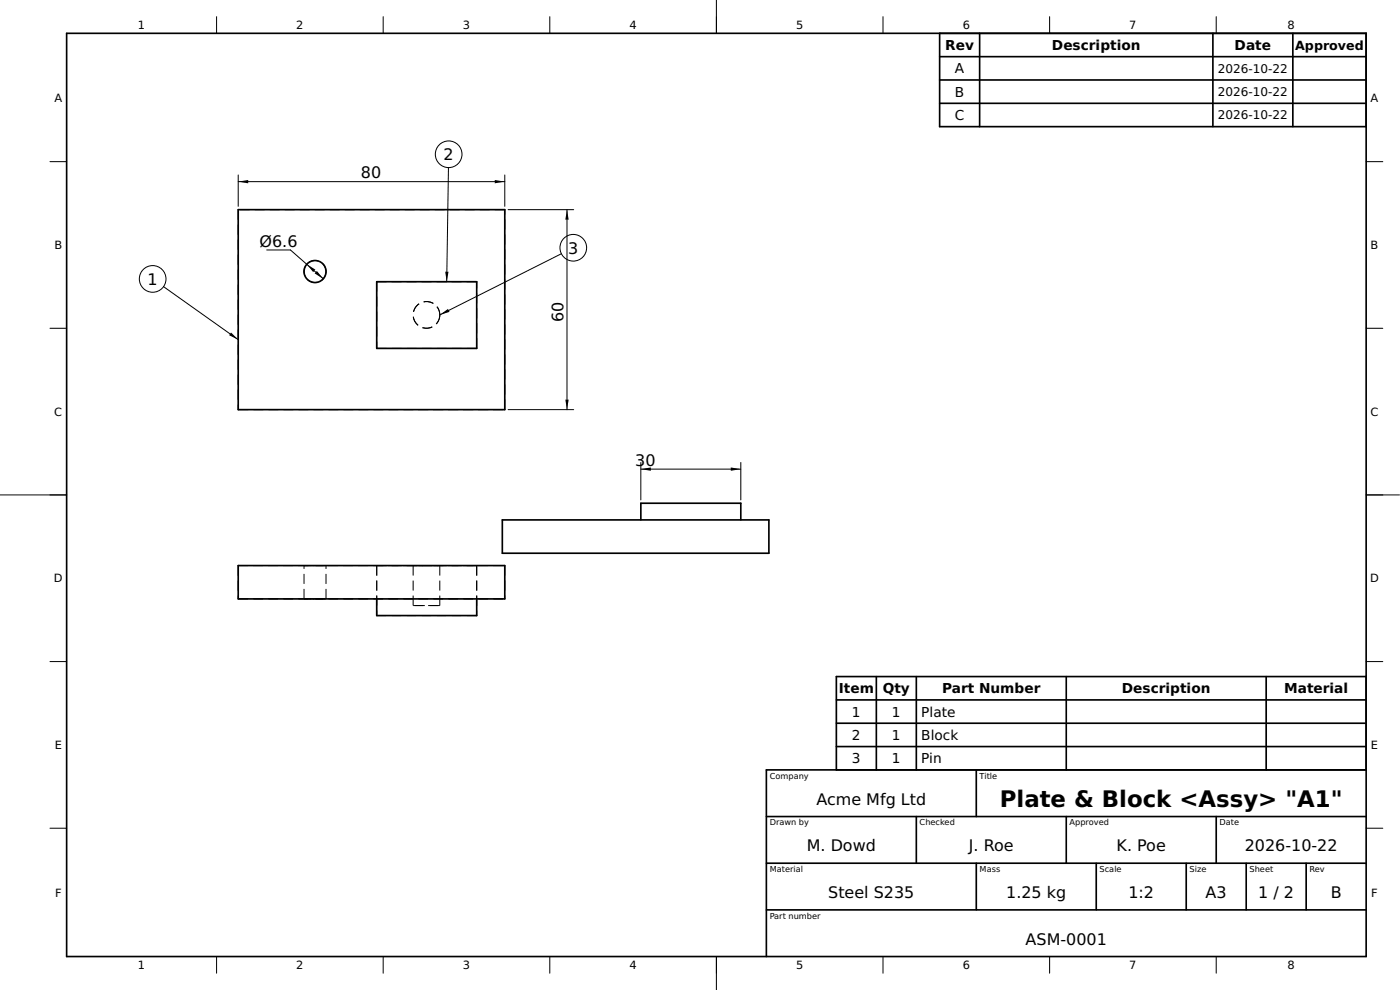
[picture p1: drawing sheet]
<svg xmlns="http://www.w3.org/2000/svg" width="420mm" height="297mm" viewBox="0 0 420 297" stroke-linecap="round" stroke-linejoin="round" font-family="sans-serif">
<g fill="none" stroke="#000" stroke-width=".5">
<path d="M20 10h390v277h-390zM282 17h128M282 10v28h128M294 10v28M364 10v28M388 10v28M282 24h128M282 31h128M71.5 62.9h80v60h-80zM113.1 84.5h30v20h-30zM150.8 156h80v10h-80zM192.3 156v-5h30v5"/>
<path d="M71.5 169.7h80v10h-80zM113.1 179.7v5h30v-5M251 210h159M251 217h159M263 203v28M275 203v28M320 203v28M380 203v28M410 203h-159v28M251 224h159M293 231v14M410 231h-180v56"/>
<path d="M230 245h180M230 259h180M275 245v14M293 259v14M320 245v14M329 259v14M356 259v14M365 245v14M374 259v14M392 259v14M230 273h180"/>
<circle cx="94.5" cy="81.5" r="3.3"/>
</g>
<g fill="none" stroke="#000" stroke-width=".3">
<path d="M65 5v5M115 5v5M165 5v5M215 0v10M265 5v5M315 5v5M365 5v5M15 48.5h5M71.5 52.5v9.4M71.5 54.5h80M134.6 50.3l-.5 34.2M151.5 52.5v9.4"/>
<path d="M410 48.5h5M80 75h7.2l9.8 8.6M152.5 62.9h19.7M168.5 76.1l-36.5 18.4M170.2 62.9v60M15 98.5h5M49.1 86l22.4 15.9M410 98.5h5M152.5 122.9h19.7M192.3 138.8v11.2M222.3 138.8v11.2M0 148.5h20"/>
<path d="M192.3 140.8h30M410 148.5h10M15 198.5h5M410 198.5h5M15 248.5h5M410 248.5h5M65 287v5M115 287v5M165 287v5M215 287v10M265 287v5M315 287v5"/>
<path d="M365 287v5"/>
<circle cx="134.6" cy="46.3" r="4"/>
<circle cx="172.1" cy="74.3" r="4"/>
<circle cx="45.8" cy="83.7" r="4"/>
</g>
<g fill="none" stroke="#000" stroke-width=".3" stroke-dasharray="3 1.5" stroke-linecap="butt">
<path d="M71.5 62.9v60M151.5 62.9h-80M113.1 84.5v20M143.1 84.5h-30M113.1 104.5h30M143.1 104.5v-20M71.5 122.9h80M151.5 122.9v-60M71.5 169.7v10M71.5 169.7h80M71.5 179.7h80M91.2 169.7h3.3"/>
<path d="M91.2 179.7h3.3M91.2 179.7v-10M94.5 169.7h3.3M94.5 179.7h3.3M97.8 169.7h-6.6M97.8 179.7h-6.6M97.8 179.7v-10M113.1 169.7v10M113.1 169.7v15M113.1 169.7h30M124 169.7h8M132 169.7v12"/>
<path d="M132 169.7h-8M143.1 169.7v10M143.1 169.7h-30M143.1 169.7v15M151.5 169.7v10M113.1 184.7h30M124 181.7h8M124 181.7v-12M132 181.7h-8"/>
<circle cx="94.5" cy="81.5" r="3.3"/>
<circle cx="128" cy="94.5" r="4"/>
</g>
<path d="M71.5 54.5l3-.5v1zM148.5 54l3 .5-3 .5zM92.1 79.3l2.5 1.6-.6 .7zM170.2 62.9l.5 3h-1zM95.1 81.3l1.9 2.3-2.6-1.6zM132 94.5l2.4-1.8 .5 .9zM133.6 81.5h1l-.5 3zM69.3 99.8l2.2 2.1-2.7-1.3zM169.7 119.9h1l-.5 3zM192.3 140.8l3-.5v1zM219.3 140.3l3 .5-3 .5z" fill="#000"/>
<text font-size="6.8" x="300.1" y="242.2">Plate &amp; Block &lt;Assy&gt; &quot;A1&quot;</text>
<g font-size="4.8">
<text x="108.3" y="53.4">80</text>
<text x="133.1" y="48">2</text>
<text x="77.9" y="74.1">Ø6.6</text>
<text x="170.5" y="76.1">3</text>
<text x="44.3" y="85.4">1</text>
<text x="169.1" y="96.8" transform="rotate(-90 169.1 96.8)">60</text>
<text x="190.6" y="139.7">3</text>
<text x="193.7" y="139.7">0</text>
<text x="245" y="241.4">Acme Mfg Ltd</text>
<text x="242.1" y="255.4">M. Dowd</text>
<text x="290.8" y="255.4">J. Roe</text>
<text x="335.1" y="255.4">K. Poe</text>
<text x="373.6" y="255.4">2026-10-22</text>
<text x="248.6" y="269.4">Steel S235</text>
<text x="302" y="269.4">1.25 kg</text>
<text x="338.6" y="269.4">1:2</text>
<text x="361.8" y="269.4">A3</text>
<text x="377.6" y="269.4">1 / 2</text>
<text x="399.4" y="269.4">B</text>
<text x="307.8" y="283.4">ASM-0001</text>
</g>
<g font-size="4.1">
<text x="283.7" y="15">Rev</text>
<text x="315.7" y="15">Description</text>
<text x="370.5" y="15">Date</text>
<text x="286.6" y="22">A</text>
<text x="286.6" y="29">B</text>
<text x="286.6" y="36">C</text>
<text x="251.7" y="208">Item</text>
<text x="264.9" y="208">Qty</text>
<text x="282.8" y="208">Part Number</text>
<text x="336.7" y="208">Description</text>
<text x="385.4" y="208">Material</text>
<text x="255.7" y="215">1</text>
<text x="267.7" y="215">1</text>
<text x="276.5" y="215">Plate</text>
<text x="255.7" y="222">2</text>
<text x="267.7" y="222">1</text>
<text x="276.5" y="222">Block</text>
<text x="255.7" y="229">3</text>
<text x="267.7" y="229">1</text>
<text x="276.5" y="229">Pin</text>
</g>
<text font-size="3.8" x="388.7" y="14.9">Approved</text>
<g font-size="3.6">
<text x="365.5" y="21.8">2026-10-22</text>
<text x="365.5" y="28.8">2026-10-22</text>
<text x="365.5" y="35.8">2026-10-22</text>
</g>
<g font-size="3.4">
<text x="41.4" y="8.8">1</text>
<text x="88.9" y="8.8">2</text>
<text x="138.9" y="8.8">3</text>
<text x="188.9" y="8.8">4</text>
<text x="238.9" y="8.8">5</text>
<text x="288.9" y="8.8">6</text>
<text x="338.9" y="8.8">7</text>
<text x="386.4" y="8.8">8</text>
<text x="16.3" y="30.5">A</text>
<text x="411.3" y="30.5">A</text>
<text x="16.3" y="74.8">B</text>
<text x="411.3" y="74.8">B</text>
<text x="16.3" y="124.7">C</text>
<text x="411.3" y="124.7">C</text>
<text x="16.2" y="174.8">D</text>
<text x="411.2" y="174.8">D</text>
<text x="16.4" y="224.7">E</text>
<text x="411.4" y="224.7">E</text>
<text x="16.5" y="269">F</text>
<text x="411.5" y="269">F</text>
<text x="41.4" y="290.7">1</text>
<text x="88.9" y="290.7">2</text>
<text x="138.9" y="290.7">3</text>
<text x="188.9" y="290.7">4</text>
<text x="238.9" y="290.7">5</text>
<text x="288.9" y="290.7">6</text>
<text x="338.9" y="290.7">7</text>
<text x="386.4" y="290.7">8</text>
</g>
<g font-size="2.5">
<text x="231" y="233.6">Company</text>
<text x="294" y="233.6">Title</text>
<text x="231" y="247.6">Drawn by</text>
<text x="276" y="247.6">Checked</text>
<text x="321" y="247.6">Approved</text>
<text x="366" y="247.6">Date</text>
<text x="231" y="261.6">Material</text>
<text x="294" y="261.6">Mass</text>
<text x="330" y="261.6">Scale</text>
<text x="357" y="261.6">Size</text>
<text x="375" y="261.6">Sheet</text>
<text x="393" y="261.6">Rev</text>
<text x="231" y="275.6">Part number</text>
</g>
</svg>
